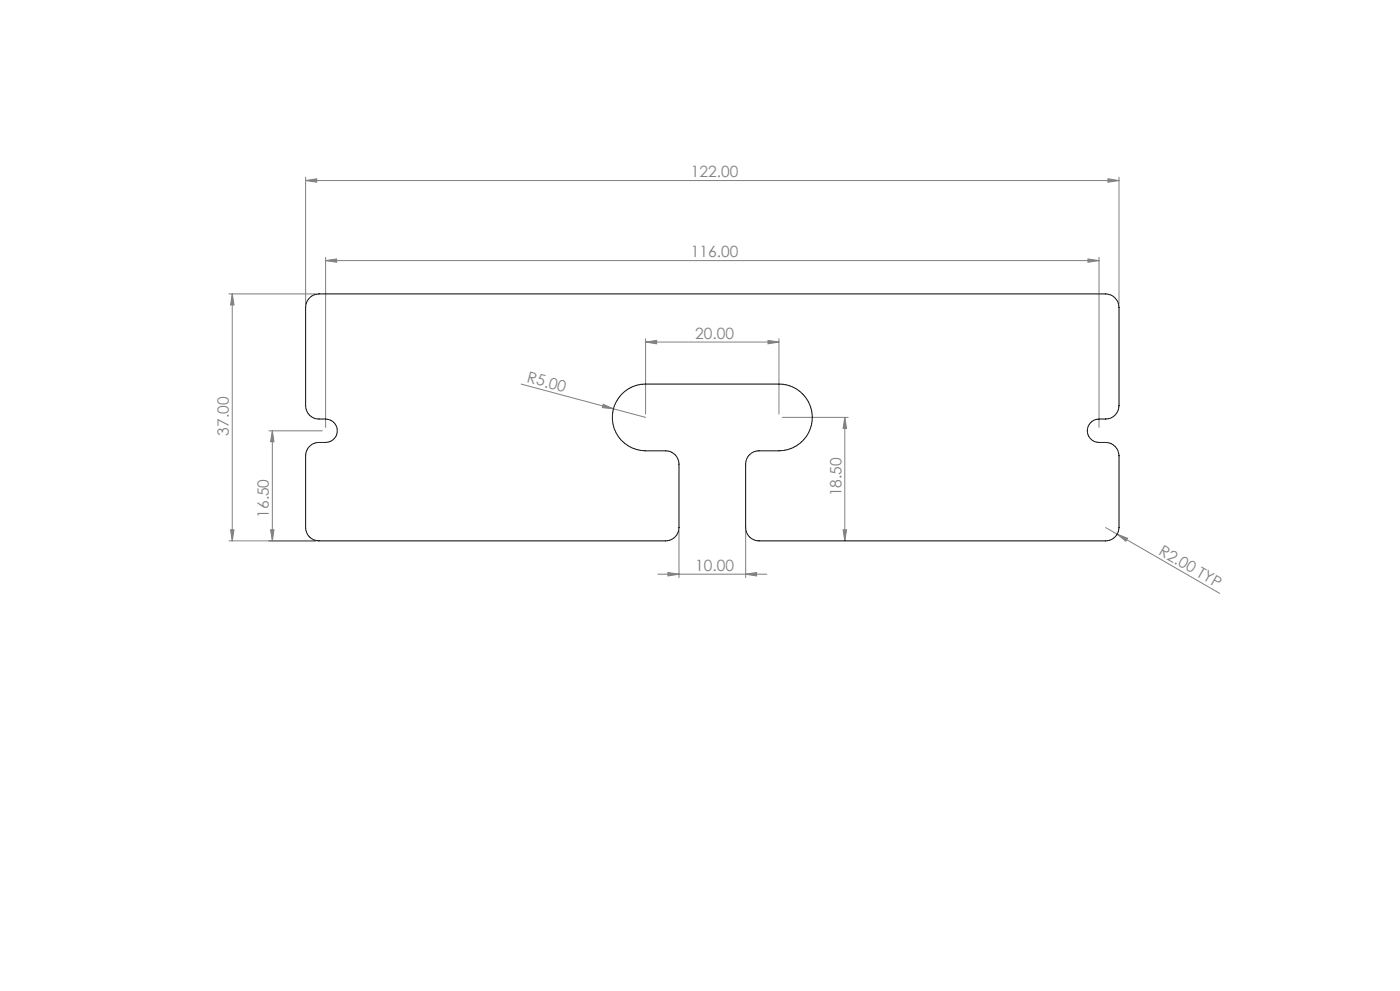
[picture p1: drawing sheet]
<svg xmlns="http://www.w3.org/2000/svg" width="420mm" height="297mm" viewBox="0 0 420 297" stroke-linecap="round" stroke-linejoin="round" font-family="sans-serif">
<g fill="none" stroke="#808080" stroke-width=".3">
<path d="M91.7 54.1l3.3-.5v1zM91.7 53.1v38M91.7 54.1h244M332.4 53.6l3.3 .5-3.3 .5zM335.7 53.1v38M97.7 78.1l3.3-.5v1zM97.7 77.1v51M97.7 78.1h232M326.4 77.6l3.3 .5-3.3 .5zM329.7 77.1v51M68.7 88.1h26M69.7 88.1v74"/>
<path d="M69.7 88.1l.5 3.3h-1zM156.4 115.1l37.3 10M193.7 102.5l3.3-.5v1zM193.7 101.5v22.6M193.7 102.5h40M230.4 102l3.3 .5-3.3 .5zM233.7 101.5v22.6M80.7 129.1h16M81.7 129.1v33M81.7 129.1l.5 3.3h-1zM181 121.2l3 1.3-3.3-.3zM234.7 125.1h19.8"/>
<path d="M253.4 125.1v37M253.4 125.1l.6 3.3h-1.1zM69.2 158.8h1l-.5 3.3zM81.2 158.8h1l-.5 3.3zM203.7 159.1v14M223.7 159.1v14M252.9 158.8h1.1l-.6 3.3zM331.7 158.1l3.4 2M68.7 162.1h26M197.3 172.1h32.7M200.4 171.6l3.3 .5-3.3 .5zM223.7 172.1l3.3-.5v1z"/>
<path d="M335.1 160.1l3.2 1.2-.6 .9zM335.1 160.1l30.8 17.7"/>
</g>
<g fill="#808080">
<path d="M181 121.2l3 1.3-3.3-.3z"/>
<path d="M335.1 160.1l3.2 1.2-.6 .9z"/>
<path d="M91.7 54.1l3.3-.5v1zM332.4 53.6l3.3 .5-3.3 .5zM200.4 171.6l3.3 .5-3.3 .5zM223.7 172.1l3.3-.5v1z"/>
<path d="M97.7 78.1l3.3-.5v1zM326.4 77.6l3.3 .5-3.3 .5z"/>
<path d="M193.7 102.5l3.3-.5v1zM230.4 102l3.3 .5-3.3 .5z"/>
<path d="M69.7 88.1l.5 3.3h-1zM69.2 158.8h1l-.5 3.3zM81.7 129.1l.5 3.3h-1zM81.2 158.8h1l-.5 3.3zM253.4 125.1l.6 3.3h-1.1zM252.9 158.8h1.1l-.6 3.3z"/>
</g>
<path d="M92.9 89.3a4.1 4.1 0 0 1 2.8-1.2h236a4.1 4.1 0 0 1 4 4v29.5a4 4 0 0 1-4 4 4.9 4.9 0 0 0-4.7 1.3 3.5 3.5 0 0 0-.5 3.7 3.5 3.5 0 0 0 3.2 2 5.5 5.5 0 0 1 4.8 1.2 4.1 4.1 0 0 1 1.2 2.8v21.5a4 4 0 0 1-4 4h-104a4 4 0 0 1-4-4v-19a4 4 0 0 1 4-4h6a10 10 0 0 0 10-10 10 10 0 0 0-10-10h-40a10 10 0 0 0-10 10 10 10 0 0 0 10 10h6a4 4 0 0 1 4 4v19a4 4 0 0 1-4 4h-104a4 4 0 0 1-4-4v-21.5a4 4 0 0 1 4-4 5 5 0 0 0 4.7-1.3 3.5 3.5 0 0 0 .4-3.7 3.5 3.5 0 0 0-3.1-2 5.5 5.5 0 0 1-4.8-1.2 4.2 4.2 0 0 1-1.2-2.8v-29.5a4.1 4.1 0 0 1 1.2-2.8z" fill="none" stroke="#000" stroke-width=".3"/>
<g font-size="4.7" fill="#808080">
<text x="207.3" y="53.1">122.00</text>
<text x="207.3" y="77.1">116.00</text>
<text x="208.6" y="101.5">20.00</text>
<text x="157.9" y="114.4" transform="rotate(15 157.9 114.4)">R5.00</text>
<text x="68.7" y="130.6" transform="rotate(-90 68.7 130.6)">37.00</text>
<text x="252.5" y="148.8" transform="rotate(-90 252.5 148.8)">18.50</text>
<text x="80.7" y="155.2" transform="rotate(-90 80.7 155.2)">16.50</text>
<text x="347.4" y="166" transform="rotate(30 347.4 166)">R2.00 TYP</text>
<text x="208.6" y="171.1">10.00</text>
</g>
</svg>
